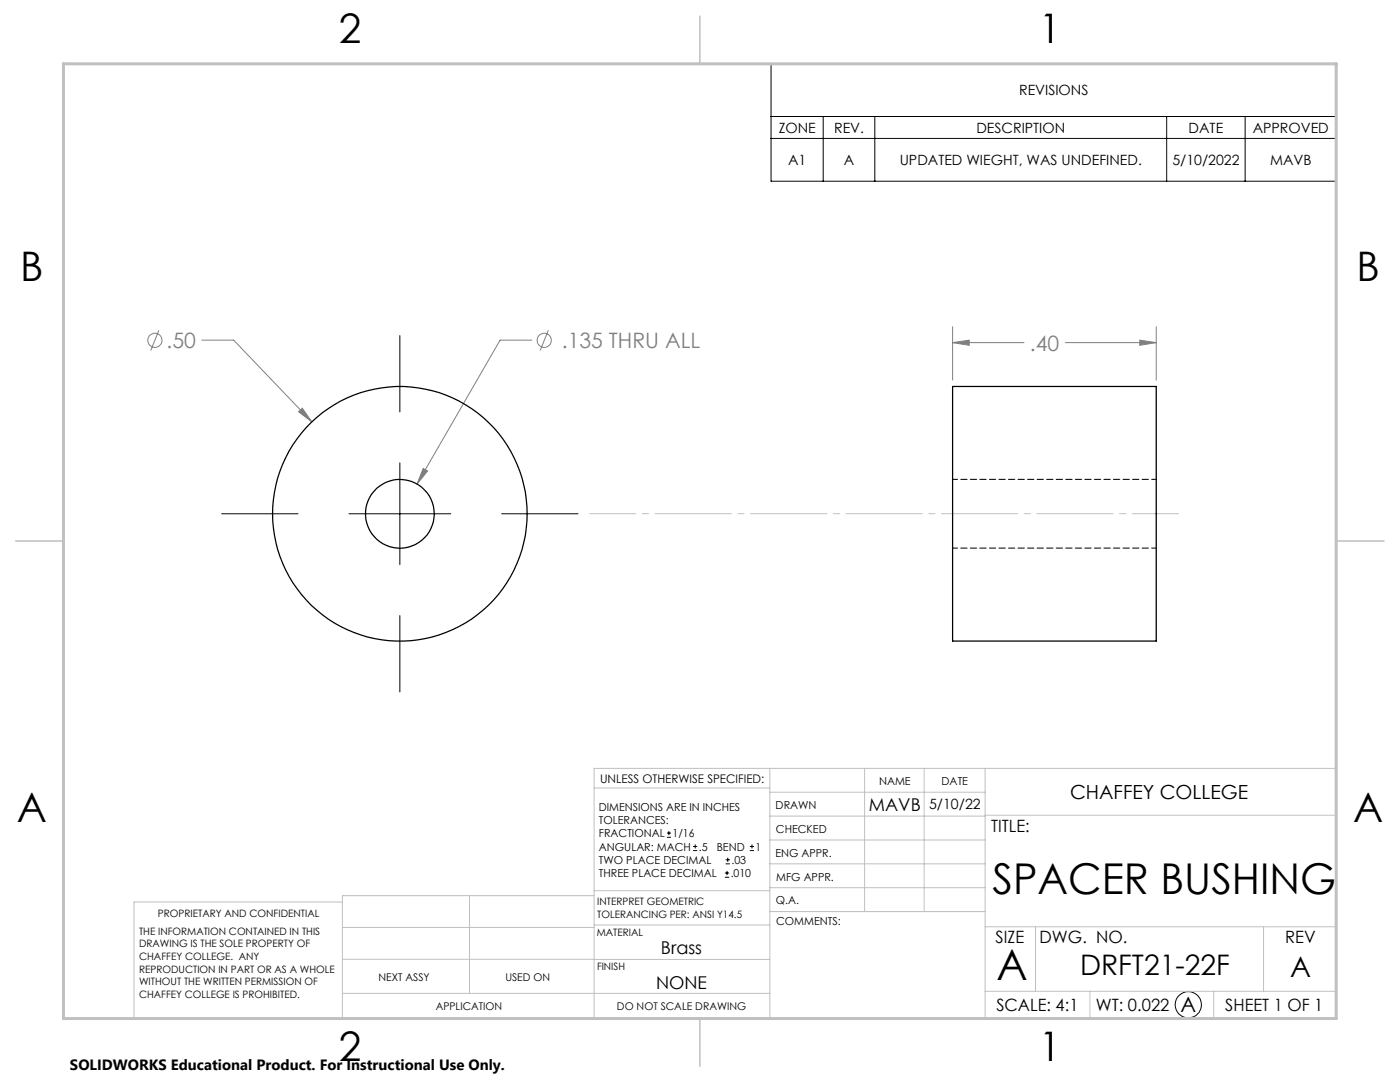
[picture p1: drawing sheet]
<svg xmlns="http://www.w3.org/2000/svg" width="279mm" height="216mm" viewBox="0 0 279 216" stroke-linecap="round" stroke-linejoin="round" font-family="sans-serif">
<g fill="none" stroke="#808080" stroke-width=".2">
<path d="M31.7 65.9l-1.6 4M40.3 67.9h6.3l15.6 16.3M106.2 67.9h-6.4l-16.6 28.7M109.4 65.9l-1.6 4M190.1 68.4l3.3-.5v1zM190.1 65.2v10.6M190.1 68.4h14.3M212.6 68.4h18.2M227.5 67.9l3.3 .5-3.3 .5zM230.8 65.2v10.6M59.6 82.2l.7-.7 1.9 2.7zM84.5 93.5l.8 .5-2.1 2.6z"/>
<circle cx="30.9" cy="67.9" r="1.4"/>
<circle cx="108.6" cy="67.9" r="1.41"/>
</g>
<g fill="none" stroke="#000" stroke-width=".2">
<path d="M153.9 12.7h112.8v23.5h-112.8zM153.9 23.2h112.8M153.9 27.6h112.8M164.3 23.2v13M174.6 23.2v13M232.8 23.2v13M248.5 23.2v13M79.8 67v15.2M79.8 92.4v20.3M44.2 102.5h15.3M69.6 102.5h20.4M100.1 102.5h15.3"/>
<path d="M79.8 122.8v15.3M133.1 167.1h.8M133.1 166.2h.8M133.5 165.8v.9M138.3 169.7h.8M138.3 168.9h.8M138.7 168.5v.8M144.7 175h.8M144.7 174.2h.8M144.8 172.4h.9M144.8 171.6h.9M145.1 173.8v.8"/>
<path d="M145.2 171.1v.9M149.6 169.7h.9M149.6 168.9h.9M150.1 168.5v.8"/>
<circle cx="237.2" cy="200.5" r="2.61"/>
</g>
<path d="M117.7 102.5h117.5" fill="none" stroke="#c0c0c0" stroke-width=".2" stroke-dasharray="15.2 1.3 1.3 1.3" stroke-dashoffset="6"/>
<g fill="none" stroke="#c0c0c0" stroke-width=".2">
<path d="M118.6 157.2h35M153.6 153.3v49.9M153.6 158.1h43M172.5 153.3v28.6M184.4 153.3v28.6M196.6 153.3v49.9M68.3 180h-41.6v23.2h240v-49.9h-148.1v49.9M93.7 178.7v19.5M118.6 178.7h-50.3v24.5M118.6 177.7h35M153.6 162.8h43M153.6 177.1h43"/>
<path d="M153.6 167.6h43M153.6 172.4h43M196.6 162.7h70.1M68.3 198.2h85.3M68.3 191.4l85.3 .1M68.3 185.1h50.3M118.6 184.6h35M153.6 181.9h43M196.6 184.9h70.1M196.6 197.8h70.1M206.7 184.9v12.9M217.5 197.8v5.4"/>
<path d="M242.2 197.8v5.4M252.2 184.9v12.9"/>
</g>
<path d="M139.7 3.2v9.5M3.1 107.9h9.6M266.7 107.9h9.5M139.7 203.2v9.6" fill="none" stroke="#c0c0c0" stroke-width=".3"/>
<path d="M12.7 12.7h254v190.5h-254z" fill="none" stroke="#c0c0c0" stroke-width=".6"/>
<path d="M59.6 82.2l2.6 2-1.9-2.7zM84.5 93.5l-1.3 3.1 2.1-2.6zM227.5 67.9l3.3 .5-3.3 .5zM190.1 68.4l3.3-.5v1z" fill="#808080"/>
<g fill="none" stroke="#000" stroke-width=".25">
<path d="M190.1 77.1h40.7v50.8h-40.7z"/>
<circle cx="79.8" cy="102.5" r="25.4"/>
<circle cx="79.8" cy="102.5" r="6.9"/>
</g>
<path d="M230.8 95.6h-40.7M190.1 109.4h40.7" fill="none" stroke="#000" stroke-width=".2" stroke-dasharray="1.3 .6" stroke-dashoffset=".3"/>
<g font-size="8.5">
<text x="198.1" y="178.4">SPACER BUSHING</text>
<text x="198.9" y="195.5">A</text>
</g>
<g font-size="8.1">
<text x="67.6" y="8.5">2</text>
<text x="207.3" y="8.5">1</text>
<text x="4" y="56.2">B</text>
<text x="270.7" y="56.2">B</text>
<text x="3.3" y="164.1">A</text>
<text x="270" y="164.1">A</text>
<text x="67.6" y="211.7">2</text>
<text x="207.3" y="211.7">1</text>
</g>
<g font-size="5.6">
<text x="215.5" y="194.6">DRFT21-22F</text>
<text x="257.5" y="195">A</text>
</g>
<g font-size="4.2" fill="#808080">
<text x="33.3" y="69.4">.50</text>
<text x="112.1" y="69.4">.135 THRU ALL</text>
<text x="205.6" y="70">.40</text>
</g>
<text font-size="4.2" x="235.6" y="202">A</text>
<text font-size="3.9" x="213.6" y="159.4">CHAFFEY COLLEGE</text>
<g font-size="3.5">
<text x="173.4" y="161.9">MAVB</text>
<text x="131.9" y="190.4">Brass</text>
<text x="130.9" y="197.3">NONE</text>
</g>
<g font-size="3.4">
<text x="197.8" y="166">TITLE:</text>
<text x="198.7" y="188.1">SIZE</text>
<text x="207.5" y="188.1">DWG. NO.</text>
<text x="256.5" y="188.2">REV</text>
<text x="198.8" y="201.7">SCALE: 4:1</text>
<text x="218.7" y="201.7">WT: 0.022</text>
<text x="244.5" y="201.7">SHEET 1 OF 1</text>
</g>
<text font-size="3" x="14" y="213.5">SOLIDWORKS Educational Product. For Instructional Use Only.</text>
<g font-size="2.8">
<text x="203.4" y="19">REVISIONS</text>
<text x="155.4" y="26.5">ZONE</text>
<text x="166.5" y="26.5">REV.</text>
<text x="194.9" y="26.5">DESCRIPTION</text>
<text x="237.2" y="26.5">DATE</text>
<text x="250" y="26.5">APPROVED</text>
<text x="157.3" y="32.9">A1</text>
<text x="168.4" y="32.9">A</text>
<text x="179.6" y="32.9">UPDATED WIEGHT, WAS UNDEFINED.</text>
<text x="234" y="32.9">5/10/2022</text>
<text x="253.5" y="32.9">MAVB</text>
<text x="185.4" y="161.5">5/10/22</text>
</g>
<text font-size="2.4" x="119.8" y="156.2">UNLESS OTHERWISE SPECIFIED:</text>
<g font-size="2.2">
<text x="119.5" y="161.8">DIMENSIONS ARE IN INCHES</text>
<text x="154.8" y="161.4">DRAWN</text>
<text x="175.4" y="156.6">NAME</text>
<text x="187.9" y="156.7">DATE</text>
<text x="119.5" y="164.4">TOLERANCES:</text>
<text x="119.5" y="167.1">FRACTIONAL</text>
<text x="134.2" y="167.1">1/16</text>
<text x="154.9" y="166.3">CHECKED</text>
<text x="119.5" y="172.4">TWO PLACE DECIMAL</text>
<text x="119.5" y="169.7">ANGULAR: MACH</text>
<text x="139.5" y="169.7">.5</text>
<text x="143" y="169.7">BEND</text>
<text x="146" y="172.4">.03</text>
<text x="150.8" y="169.7">1</text>
<text x="154.8" y="170.9">ENG APPR.</text>
<text x="119.5" y="175">THREE PLACE DECIMAL</text>
<text x="145.8" y="175">.010</text>
<text x="154.9" y="175.7">MFG APPR.</text>
<text x="154.9" y="180.4">Q.A.</text>
<text x="154.9" y="184.6">COMMENTS:</text>
</g>
<g font-size="2.1">
<text x="75.5" y="195.7">NEXT ASSY</text>
<text x="100.9" y="195.7">USED ON</text>
<text x="86.9" y="201.5">APPLICATION</text>
<text x="123.1" y="201.6">DO NOT SCALE DRAWING</text>
</g>
<g font-size="2">
<text x="31.5" y="182.9">PROPRIETARY AND CONFIDENTIAL</text>
<text x="119.2" y="180.6">INTERPRET GEOMETRIC</text>
<text x="119.2" y="183.1">TOLERANCING PER: ANSI Y14.5</text>
<text x="27.8" y="186.5">THE INFORMATION CONTAINED IN THIS</text>
<text x="27.8" y="189">DRAWING IS THE SOLE PROPERTY OF</text>
<text x="27.8" y="191.6">CHAFFEY COLLEGE. ANY</text>
<text x="119.1" y="186.7">MATERIAL</text>
<text x="27.8" y="194.1">REPRODUCTION IN PART OR AS A WHOLE</text>
<text x="27.8" y="196.6">WITHOUT THE WRITTEN PERMISSION OF</text>
<text x="119.1" y="193.5">FINISH</text>
<text x="27.8" y="199.1">CHAFFEY COLLEGE IS PROHIBITED.</text>
</g>
</svg>
